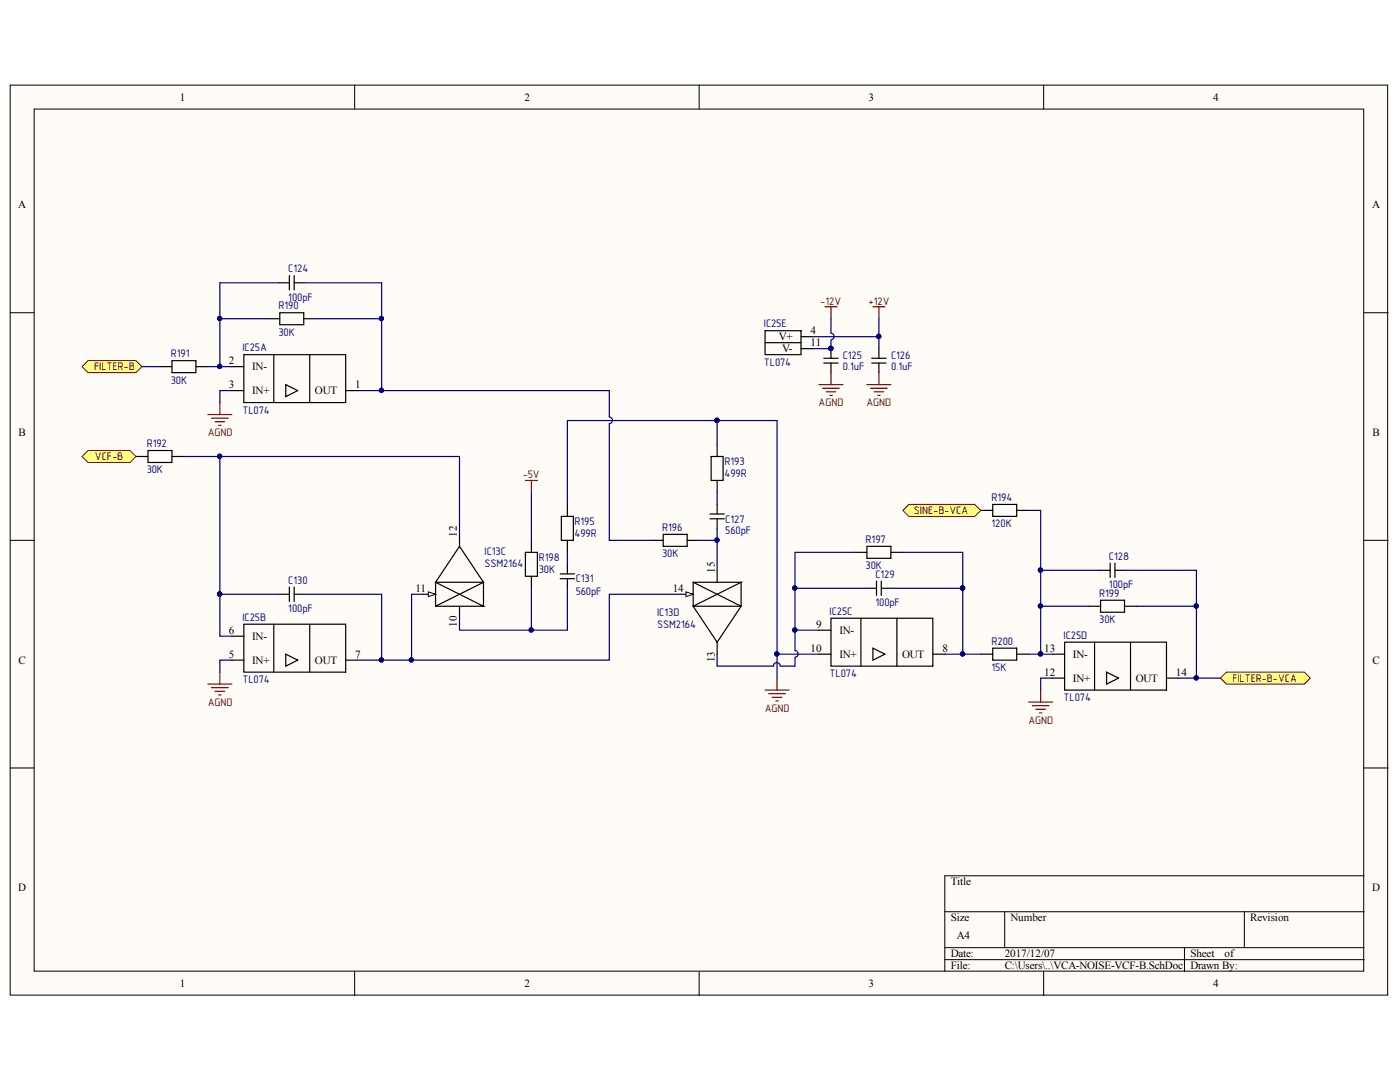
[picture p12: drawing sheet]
<svg xmlns="http://www.w3.org/2000/svg" width="279mm" height="216mm" viewBox="0 0 279 216" stroke-linecap="round" stroke-linejoin="round" font-family="sans-serif">
<g fill="#fffcf8" stroke="#000" stroke-width=".2">
<path d="M2 17h274.9v181.6h-274.9z"/>
<path d="M6.8 21.8h265.4v172h-265.4z"/>
</g>
<g fill="none" stroke="#000" stroke-width=".2">
<path d="M70.8 17v4.8M139.5 17v4.8M208.3 17v4.8M2 62.4h4.8M272.3 62.4h4.7M2 107.8h4.8M272.3 107.8h4.7M2 153.2h4.8M272.3 153.2h4.7M272.3 174.8h-83.7v19.1M70.8 193.9v4.8M139.5 193.9v4.8"/>
<path d="M188.6 181.9h83.7M188.6 189.1h83.7M188.6 191.5h83.7M200.5 181.9v7.2M208.3 193.9v4.8M236.4 189.1v4.8M248.3 181.9v7.2"/>
</g>
<path d="M55.8 118.6h1.9M57.7 117.1v2.9M58.7 118.6h1.9M58.7 117.1v2.9M135.9 118.6h2.4M143.1 113.8v2.4" fill="none" stroke="#000" stroke-width=".24"/>
<path d="M136.9 118.1l1.4 .5-1.4 .5z" fill="#fffcf8"/>
<path d="M136.9 118.1l1.4 .5-1.4 .5z" fill="none" stroke="#000" stroke-width=".2"/>
<g fill="none" stroke="#000" stroke-width=".24">
<path d="M141.9 91.1h2.4v4.8h-2.4zM143.1 88.7v2.4M143.1 95.9v2.4M84.5 118.6h2.4M130 107.8h2.4M132.4 106.6h4.7v2.4h-4.7zM137.1 107.8h2.4M138.3 116.2h9.6l-9.6 4.8zM138.3 116.2l9.6 4.8v-4.8M141.7 102.6h2.9M141.7 103.5h2.9M143.1 100.7v1.9"/>
<path d="M143.1 103.5v1.9M170.6 110.2h2.4M173 109h4.8v2.4h-4.8zM173 117.4h1.9M174.9 115.9v2.9M175.9 117.4h1.9M175.9 115.9v2.9M177.8 110.2h2.4M91.7 121v2.4M138.3 121h9.6l-4.8 7.1zM143.1 128.1v2.4"/>
</g>
<path d="M143.1 98.3v2.4M139.5 107.8h3.6M143.1 105.4v8.4M158.7 117.4h14.3M177.8 117.4h14.3M180.2 110.2h11.9v7.2M192.1 117.4v13.1h-3.5M155.1 130.5h8.3" fill="none" stroke="#000080" stroke-width=".24"/>
<g fill="#000080" stroke="#000080" stroke-width=".2">
<circle cx="143.1" cy="107.8" r=".43"/>
<circle cx="158.6" cy="117.3" r=".43"/>
<circle cx="192.1" cy="117.3" r=".43"/>
<circle cx="192.1" cy="130.5" r=".43"/>
<circle cx="155" cy="130.5" r=".43"/>
</g>
<path d="M152.7 137.7h4.8M153.4 138.4h3.4M154.1 139.1h1.9M154.8 139.9h.5M155.1 135.3v2.4" fill="none" stroke="#800000" stroke-width=".24"/>
<path d="M85.5 118.1l1.4 .5-1.4 .5z" fill="#fffcf8"/>
<path d="M85.5 118.1l1.4 .5-1.4 .5z" fill="none" stroke="#000" stroke-width=".2"/>
<g fill="none" stroke="#000" stroke-width=".24">
<path d="M27.1 91.1h2.4M29.5 89.9h4.8v2.4h-4.8zM34.3 91.1h2.4M86.9 116.2l9.6 4.8h-9.6zM91.7 109l4.8 7.2h-9.6zM91.7 106.6v2.4M104.9 110.2h2.3v4.8h-2.3zM106.1 107.8v2.4M106.1 115v2.4M111.8 114.5h2.9M111.8 115.5h2.9M112 103h2.4v4.8h-2.4z"/>
<path d="M113.2 100.7v2.3M113.2 107.8v2.4M113.2 112.6v1.9M113.2 115.5v1.9M46.3 131.7h2.4M46.3 126.9h2.4M48.7 124.6h20.3v9.5h-20.3zM54.6 124.6v9.5M57 130.5l2.4 1.2-2.4 1.2zM61.8 124.6v9.5M69 131.7h2.4M86.9 121l9.6-4.8v4.8"/>
<path d="M163.4 130.5h2.4M163.4 125.7h2.4M165.8 123.4h20.4v9.5h-20.4zM171.8 123.4v9.5M174.2 129.3l2.4 1.2-2.4 1.2zM179 123.4v9.5M186.2 130.5h2.4"/>
</g>
<g fill="none" stroke="#000080" stroke-width=".24">
<path d="M36.7 91.1h7.2M106.1 98.3v9.5M143.1 83.9h12v51.4M143.1 83.9h-29.9v16.8M143.1 83.9v4.8M43.9 118.6v8.3h2.4M43.9 118.6h11.9M60.6 118.6h15.6v13.1M84.5 118.6h-2.4v13.1M91.7 106.6v-15.5h-47.8v27.5M106.1 117.4v8.3M113.2 117.4v8.3h-21.5v-2.3"/>
<path d="M113.2 110.2v2.4M135.9 118.6h-14.3v13.1h-50.2M170.6 110.2h-11.9v19.6a.67 .67 0 0 1 .6 .7 .67 .67 0 0 1-.6 .7M46.3 131.7h-2.4v2.4M143.1 130.5v2.4h11.3a.67 .67 0 0 1 .6-.7 .67 .67 0 0 1 .7 .7M158.7 131.2v1.7h-2.9M158.7 125.7h4.7"/>
</g>
<g fill="#000080" stroke="#000080" stroke-width=".2">
<circle cx="76.1" cy="131.7" r=".43"/>
<circle cx="82.1" cy="131.7" r=".43"/>
<circle cx="106" cy="125.7" r=".43"/>
<circle cx="143.1" cy="83.9" r=".43"/>
<circle cx="155" cy="130.5" r=".43"/>
<circle cx="158.6" cy="125.7" r=".43"/>
<circle cx="158.6" cy="117.3" r=".43"/>
<circle cx="43.8" cy="91" r=".43"/>
<circle cx="43.8" cy="118.5" r=".43"/>
</g>
<path d="M104.9 95.9h2.3M106.1 95.9v2.4M41.5 136.5h4.8M42.2 137.2h3.4M42.9 137.9h1.9M43.6 138.7h.5M43.9 134.1v2.4" fill="none" stroke="#800000" stroke-width=".24"/>
<g fill="#ffff80" stroke="#800000" stroke-width=".2">
<path d="M16.4 91.1l1.2-1.2h8.3l1.2 1.2-1.2 1.2h-8.3z" fill-rule="evenodd"/>
<path d="M243.6 135.3l1.2-1.2h15.5l1.2 1.2-1.2 1.2h-15.5z" fill-rule="evenodd"/>
</g>
<g fill="none" stroke="#000" stroke-width=".24">
<path d="M195.7 101.8h2.4M198.1 100.7h4.8v2.3h-4.8zM202.9 101.8h2.4M219.6 119.8h4.8v2.4h-4.8zM219.6 113.8h2M221.6 112.4v2.8M222.5 113.8h1.9M222.5 112.4v2.8M195.7 130.5h2.4M198.1 129.3h4.8v2.4h-4.8zM202.9 130.5h2.4M217.3 121h2.3"/>
<path d="M224.4 121h2.4"/>
</g>
<path d="M205.3 101.8h2.4v12M219.6 113.8h-11.9v16.7M205.3 130.5h4.8M207.7 121h9.6M210.1 135.3h-2.4v2.4M226.8 121h12M238.8 135.3h4.8" fill="none" stroke="#000080" stroke-width=".24"/>
<g fill="#000080" stroke="#000080" stroke-width=".2">
<circle cx="207.6" cy="130.5" r=".43"/>
<circle cx="207.6" cy="120.9" r=".43"/>
<circle cx="207.6" cy="113.7" r=".43"/>
<circle cx="238.7" cy="120.9" r=".43"/>
<circle cx="238.7" cy="135.3" r=".43"/>
</g>
<path d="M207.7 137.7v2.4M205.3 140.1h4.8M206 140.8h3.4M206.7 141.5h1.9M207.4 142.2h.5" fill="none" stroke="#800000" stroke-width=".24"/>
<path d="M180.2 101.8l1.2-1.1h13.1l1.2 1.1-1.2 1.2h-13.1z" fill-rule="evenodd" fill="#ffff80" stroke="#800000" stroke-width=".2"/>
<path d="M55.8 56.4h-11.9v16.8M60.6 56.4h15.6v21.5h-4.8M41.5 73.2h4.8M43.9 63.6h9.5M46.3 77.9h-2.4v2.4M63 63.6h13.2M162.3 67.2h13.1M165.8 63.6v2.9a.67 .67 0 0 1 .7 .6 .67 .67 0 0 1-.7 .7M165.8 67.9v1.7h-3.5M175.4 63.6v6M224.4 113.8h14.4v21.5h-3.6M192.1 130.5h3.6" fill="none" stroke="#000080" stroke-width=".24"/>
<g fill="#000080" stroke="#000080" stroke-width=".2">
<circle cx="192.1" cy="130.5" r=".43"/>
<circle cx="165.8" cy="69.5" r=".43"/>
<circle cx="175.4" cy="67.1" r=".43"/>
<circle cx="238.7" cy="120.9" r=".43"/>
<circle cx="238.7" cy="135.3" r=".43"/>
<circle cx="43.8" cy="73.1" r=".43"/>
<circle cx="43.8" cy="63.6" r=".43"/>
<circle cx="76.1" cy="63.6" r=".43"/>
<circle cx="76.1" cy="77.9" r=".43"/>
</g>
<g fill="none" stroke="#000" stroke-width=".24">
<path d="M55.8 56.4h1.9M57.7 55v2.9M58.7 56.4h1.9M58.7 55v2.9M31.9 73.2h2.4M34.3 72h4.8v2.4h-4.8zM39.1 73.2h2.4M46.3 73.2h2.4M46.3 77.9h2.4M48.7 70.8h20.3v9.5h-20.3zM53.4 63.6h2.4M54.6 70.8v9.5"/>
<path d="M55.8 62.4h4.8v2.4h-4.8zM57 76.7l2.4 1.2-2.4 1.2zM60.6 63.6h2.4M61.8 70.8v9.5M69 77.9h2.4M152.7 66h7.2v4.8h-7.2zM152.7 68.4h7.2M159.9 67.2h2.4M159.9 69.6h2.4M164.4 72.4h2.9M164.4 71.5h2.9M165.8 69.6v1.9"/>
<path d="M165.8 72.4v2M174 72.4h2.8M174 71.5h2.8M175.4 69.6v1.9M175.4 72.4v2M210.1 135.3h2.4M210.1 130.5h2.4M212.5 128.1h20.3v9.6h-20.3zM218.4 128.1v9.6M220.8 134.1l2.4 1.2-2.4 1.2zM225.6 128.1v9.6M232.8 135.3h2.4"/>
</g>
<g fill="none" stroke="#800000" stroke-width=".24">
<path d="M163.4 76.7h4.8M164.2 77.5h3.3M164.6 61.2h2.4M164.9 78.2h1.9M165.6 78.9h.5M165.8 61.2v2.4M165.8 74.4v2.3M173 76.7h4.8M173.7 77.5h3.4M174.2 61.2h2.4M174.4 78.2h2M175.2 78.9h.4"/>
<path d="M175.4 61.2v2.4M175.4 74.4v2.3M41.5 82.7h4.8M42.2 83.4h3.4M42.9 84.2h1.9M43.6 84.9h.5M43.9 80.3v2.4"/>
</g>
<path d="M16.4 73.2l1.2-1.2h9.5l1.2 1.2-1.2 1.2h-9.5z" fill-rule="evenodd" fill="#ffff80" stroke="#800000" stroke-width=".2"/>
<path d="M28.3 73.2h3.6M76.2 77.9h45.4v5.3a.67 .67 0 0 1 .6 .7 .67 .67 0 0 1-.6 .6M121.6 84.6v23.2h8.4" fill="none" stroke="#000080" stroke-width=".24"/>
<circle cx="76.1" cy="77.9" r=".43" fill="#000080" stroke="#000080" stroke-width=".2"/>
<g font-size="2.2">
<text x="35.9" y="20.1">1</text>
<text x="104.7" y="20.1">2</text>
<text x="173.4" y="20.1">3</text>
<text x="242.1" y="20.1">4</text>
<text x="3.6" y="41.6">A</text>
<text x="273.9" y="41.6">A</text>
<text x="155.4" y="67.9">V+</text>
<text x="156.1" y="70.3">V-</text>
<text x="161.8" y="66.7">4</text>
<text x="161.8" y="69.1">11</text>
<text x="45.7" y="72.7">2</text>
<text x="45.7" y="77.5">3</text>
<text x="50.3" y="73.9">IN-</text>
<text x="70.9" y="77.5">1</text>
<text x="50.3" y="78.6">IN+</text>
<text x="62.9" y="78.6">OUT</text>
<text x="3.7" y="87">B</text>
<text x="273.9" y="87">B</text>
<text x="91.2" y="107.1" transform="rotate(-90 91.2 107.1)">12</text>
<text x="82.9" y="118.1">11</text>
<text x="134.3" y="118.1">14</text>
<text x="142.6" y="114.3" transform="rotate(-90 142.6 114.3)">15</text>
<text x="91.2" y="125.1" transform="rotate(-90 91.2 125.1)">10</text>
<text x="162.9" y="125.2">9</text>
<text x="45.7" y="126.5">6</text>
<text x="45.7" y="131.3">5</text>
<text x="50.3" y="127.7">IN-</text>
<text x="70.9" y="131.3">7</text>
<text x="161.8" y="130.1">10</text>
<text x="167.5" y="126.5">IN-</text>
<text x="167.5" y="131.3">IN+</text>
<text x="180" y="131.3">OUT</text>
<text x="188.1" y="130.1">8</text>
<text x="208.4" y="130.1">13</text>
<text x="214.1" y="131.3">IN-</text>
<text x="3.7" y="132.4">C</text>
<text x="50.3" y="132.4">IN+</text>
<text x="62.9" y="132.4">OUT</text>
<text x="142.6" y="132.2" transform="rotate(-90 142.6 132.2)">13</text>
<text x="208.4" y="134.8">12</text>
<text x="214.1" y="136.1">IN+</text>
<text x="226.7" y="136.1">OUT</text>
<text x="234.7" y="134.8">14</text>
<text x="273.9" y="132.4">C</text>
<text x="3.6" y="177.9">D</text>
<text x="189.8" y="176.7">Title</text>
<text x="273.9" y="177.9">D</text>
<text x="189.8" y="183.9">Size</text>
<text x="201.7" y="183.9">Number</text>
<text x="249.5" y="183.9">Revision</text>
<text x="189.8" y="191">Date:</text>
<text x="190.9" y="187.4">A4</text>
<text x="200.5" y="191">2017/12/07</text>
<text x="237.6" y="191">Sheet</text>
<text x="244.4" y="191">of</text>
<text x="35.9" y="197">1</text>
<text x="104.7" y="197">2</text>
<text x="173.4" y="197">3</text>
<text x="189.8" y="193.4">File:</text>
<text x="200.5" y="193.4">C:\Users\..\VCA-NOISE-VCF-B.SchDoc</text>
<text x="237.6" y="193.4">Drawn By:</text>
<text x="242.1" y="197">4</text>
</g>
<g font-size="2.2" fill="#000080">
<text x="57.5" y="54.3">C124</text>
<text x="55.6" y="61.7">R190</text>
<text x="57.5" y="60">100pF</text>
<text x="152.5" y="65.3">IC25E</text>
<text x="34.1" y="71.3">R191</text>
<text x="48.4" y="70.1">IC25A</text>
<text x="55.6" y="67">30K</text>
<text x="168.2" y="71.5">C125</text>
<text x="177.8" y="71.5">C126</text>
<text x="34.1" y="76.5">30K</text>
<text x="152.5" y="73">TL074</text>
<text x="168.2" y="73.9">0.1uF</text>
<text x="177.8" y="73.9">0.1uF</text>
<text x="48.4" y="82.5">TL074</text>
<text x="29.3" y="89.2">R192</text>
<text x="29.3" y="94.5">30K</text>
<text x="144.6" y="95.2">499R</text>
<text x="144.6" y="92.8">R193</text>
<text x="197.9" y="100">R194</text>
<text x="114.6" y="107.1">499R</text>
<text x="114.6" y="104.8">R195</text>
<text x="132.1" y="106">R196</text>
<text x="144.8" y="106.6">560pF</text>
<text x="144.8" y="104.3">C127</text>
<text x="197.9" y="105.2">120K</text>
<text x="96.7" y="110.7">IC13C</text>
<text x="96.7" y="113.2">SSM2164</text>
<text x="107.5" y="111.9">R198</text>
<text x="132.1" y="111.2">30K</text>
<text x="172.8" y="113.6">30K</text>
<text x="172.8" y="108.3">R197</text>
<text x="221.3" y="111.7">C128</text>
<text x="57.5" y="116.5">C130</text>
<text x="107.5" y="114.3">30K</text>
<text x="114.9" y="118.7">560pF</text>
<text x="114.9" y="116.2">C131</text>
<text x="174.7" y="115.3">C129</text>
<text x="219.4" y="119.1">R199</text>
<text x="221.3" y="117.4">100pF</text>
<text x="48.4" y="123.9">IC25B</text>
<text x="57.5" y="122.2">100pF</text>
<text x="131.1" y="122.9">IC13D</text>
<text x="131.1" y="125.3">SSM2164</text>
<text x="165.6" y="122.7">IC25C</text>
<text x="174.7" y="121">100pF</text>
<text x="219.4" y="124.3">30K</text>
<text x="197.9" y="128.6">R200</text>
<text x="212.3" y="127.4">IC25D</text>
<text x="48.4" y="136.3">TL074</text>
<text x="165.6" y="135.1">TL074</text>
<text x="197.9" y="133.9">15K</text>
<text x="212.3" y="139.9">TL074</text>
</g>
<g font-size="2.2" fill="#800000">
<text x="163.7" y="60.8">-12V</text>
<text x="173.4" y="60.8">a12V</text>
<text x="18.8" y="73.9">FILTER-B</text>
<text x="163.4" y="81.1">AGND</text>
<text x="172.9" y="81.1">AGND</text>
<text x="41.5" y="87">AGND</text>
<text x="19" y="91.8">VCF-B</text>
<text x="104.3" y="95.4">-5V</text>
<text x="182.4" y="102.6">SINE-B-VCA</text>
<text x="245.9" y="136.1">FILTER-B-VCA</text>
<text x="41.5" y="140.8">AGND</text>
<text x="152.6" y="142">AGND</text>
<text x="205.2" y="144.4">AGND</text>
</g>
</svg>
